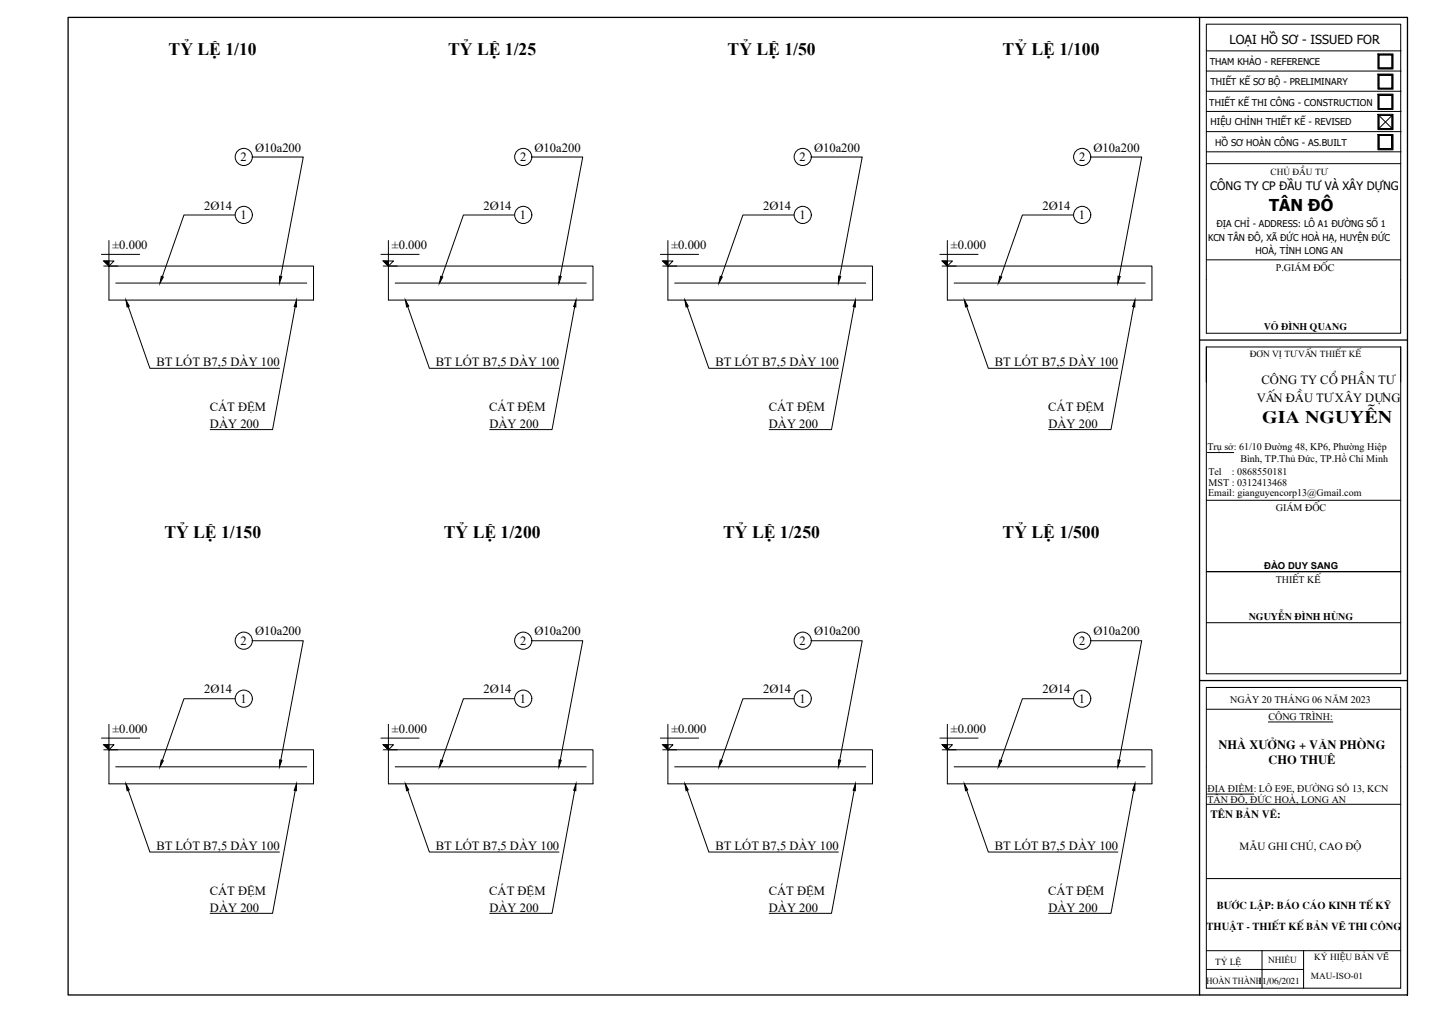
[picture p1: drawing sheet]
<svg xmlns="http://www.w3.org/2000/svg" width="420mm" height="297mm" viewBox="0 0 420 297" stroke-linecap="round" stroke-linejoin="round" font-family="sans-serif">
<!-- layer: 56.Tp_net betong -->
<path d="M32 78.1h60v10h-60zM114 78.1h60v10h-60zM196 78.1h60v10h-60zM278 78.1h60v10h-60zM32 220.1h60v10h-60zM114 220.1h60v10h-60zM196 220.1h60v10h-60zM278 220.1h60v10h-60z" fill="none" stroke="#000" stroke-width=".3"/>
<!-- layer: 10.TP_Thep chu -->
<path d="M34 83.1h56M116 83.1h56M198 83.1h56M280 83.1h56M34 225.1h56M116 225.1h56M198 225.1h56M280 225.1h56" fill="none" stroke="#000" stroke-width=".29"/>
<!-- layer: 42.Tp_M learder -->
<g fill="none" stroke="#000" stroke-width=".29">
<path d="M37.6 90l6.4 18.1h38M86.6 90.1l-6.6 36h-18.3M119.6 90l6.4 18.1h38M168.6 90.1l-6.6 36h-18.3M201.6 90l6.4 18.1h38M250.6 90.1l-6.6 36h-18.3M283.6 90l6.4 18.1h38M332.6 90.1l-6.6 36h-18.3M37.6 232l6.4 18.1h38M86.6 232.1l-6.6 36h-18.3M119.6 232l6.4 18.1h38M168.6 232.1l-6.6 36h-18.3"/>
<path d="M201.6 232l6.4 18.1h38M250.6 232.1l-6.6 36h-18.3M283.6 232l6.4 18.1h38M332.6 232.1l-6.6 36h-18.3"/>
<circle cx="71.5" cy="46.1" r="2.52"/>
<circle cx="153.5" cy="46.1" r="2.52"/>
<circle cx="235.5" cy="46.1" r="2.52"/>
<circle cx="317.5" cy="46.1" r="2.52"/>
<circle cx="71.5" cy="63.1" r="2.52"/>
<circle cx="153.5" cy="63.1" r="2.52"/>
<circle cx="235.5" cy="63.1" r="2.52"/>
<circle cx="317.5" cy="63.1" r="2.52"/>
<circle cx="71.5" cy="188.1" r="2.52"/>
<circle cx="153.5" cy="188.1" r="2.52"/>
<circle cx="235.5" cy="188.1" r="2.52"/>
<circle cx="317.5" cy="188.1" r="2.52"/>
<circle cx="71.5" cy="205.1" r="2.52"/>
<circle cx="153.5" cy="205.1" r="2.52"/>
<circle cx="235.5" cy="205.1" r="2.52"/>
<circle cx="317.5" cy="205.1" r="2.52"/>
</g>
<!-- layer: 0 -->
<g fill="#000" stroke="#000" stroke-width=".29">
<path d="M47.3 81.1l.6 .2-1 1.8zM82 81.1l.7 .1-.7 1.9zM129.3 81.1l.6 .2-1 1.8zM164 81.1l.7 .1-.7 1.9zM211.3 81.1l.6 .2-1 1.8zM246 81.1l.7 .1-.7 1.9zM293.3 81.1l.6 .2-1 1.8zM328 81.1l.7 .1-.7 1.9zM47.3 223.1l.6 .2-1 1.8zM82 223l.7 .2-.7 1.9zM129.3 223.1l.6 .2-1 1.8zM164 223l.7 .2-.7 1.9z"/>
<path d="M211.3 223.1l.6 .2-1 1.8zM246 223l.7 .2-.7 1.9zM293.3 223.1l.6 .2-1 1.8zM328 223l.7 .2-.7 1.9z"/>
</g>
<g fill="none" stroke="#000" stroke-width=".29">
<path d="M74 46.1h15l-6.6 35M156 46.1h15l-6.6 35M238 46.1h15l-6.6 35M320 46.1h15l-6.6 35M69 63.1h-15l-6.4 18.1M151 63.1h-15l-6.4 18.1M233 63.1h-15l-6.4 18.1M315 63.1h-15l-6.4 18.1M74 188.1h15l-6.6 35M156 188.1h15l-6.6 35M238 188.1h15l-6.6 35M320 188.1h15l-6.6 35"/>
<path d="M69 205.1h-15l-6.4 18.1M151 205.1h-15l-6.4 18.1M233 205.1h-15l-6.4 18.1M315 205.1h-15l-6.4 18.1"/>
</g>
<!-- layer: 42.Tp_M learder -->
<g fill="#000" stroke="#000" stroke-width=".29">
<path d="M37 88.1l.9 1.8-.6 .2zM87 88.1v2l-.7-.1zM119 88.1l.9 1.8-.6 .2zM169 88.1v2l-.7-.1zM201 88.1l.9 1.8-.6 .2zM251 88.1v2l-.7-.1zM283 88.1l.9 1.8-.6 .2zM333 88.1v2l-.7-.1zM37 230.1l.9 1.7-.6 .3zM87 230.1v2l-.7-.1zM119 230.1l.9 1.7-.6 .3zM169 230.1v2l-.7-.1z"/>
<path d="M201 230.1l.9 1.7-.6 .3zM251 230.1v2l-.7-.1zM283 230.1l.9 1.7-.6 .3zM333 230.1v2l-.7-.1z"/>
</g>
<!-- layer: 1.Tp_dim -->
<g fill="none" stroke="#000" stroke-width=".29">
<path d="M353.9 14.9h57.2M404.3 15.8h4.4v4.5h-4.4zM404.5 16.1h4v3.9h-4zM404.5 16.1v3.9h4v-3.9h-4h4v3.9h-4zM353.9 20.9h57.2M353.9 26.8h57.2M353.9 32.7h57.2M353.9 38.6h57.2M404.3 21.7h4.4v4.5h-4.4zM404.3 27.6h4.4v4.5h-4.4zM404.3 33.6h4.4v4.4h-4.4zM404.3 39.5h4.4v4.5h-4.4z"/>
<path d="M404.5 22h4v3.9h-4zM404.5 22v3.9h4v-3.9h-4h4v3.9h-4zM404.5 27.9h4v4h-4zM404.5 27.9v4h4v-4h-4h4v4h-4zM404.5 33.9h4v3.8h-4zM404.5 33.9v3.8h4v-3.8h-4h4v3.8h-4zM404.5 39.7h4v4h-4v-4h4v4h-4v-4v4h4v-4zM404.5 33.9l4 3.8M408.5 33.9l-4 3.8M353.9 44.6h57.2M29.8 74.7h11.2M30.4 76.6h3l-1.4 1.5z"/>
<path d="M30.4 78.1h4.1M32 70.6v7.5M111.8 74.7h11.2M112.4 76.6h3l-1.4 1.5zM112.4 78.1h4.1M114 70.6v7.5M193.8 74.7h11.2M194.4 76.6h3l-1.4 1.5zM194.4 78.1h4.1M196 70.6v7.5M275.8 74.7h11.2M276.4 76.6h3l-1.4 1.5z"/>
<path d="M276.4 78.1h4.1M278 70.6v7.5M29.8 216.6h11.2M30.4 218.6h3l-1.4 1.5zM32 212.6v7.5M111.8 216.6h11.2M112.4 218.6h3l-1.4 1.5zM114 212.6v7.5M193.8 216.6h11.2M194.4 218.6h3l-1.4 1.5zM196 212.6v7.5M275.8 216.6h11.2"/>
<path d="M276.4 218.6h3l-1.4 1.5zM278 212.6v7.5M30.4 220.1h4.1M112.4 220.1h4.1M194.4 220.1h4.1M276.4 220.1h4.1"/>
</g>
<!-- layer: 3.TP_Hatch -->
<path d="M30.4 76.6h1.6v1.5zM112.4 76.6h1.6v1.5zM194.4 76.6h1.6v1.5zM276.4 76.6h1.6v1.5zM30.4 218.6h1.6v1.5zM112.4 218.6h1.6v1.5zM194.4 218.6h1.6v1.5zM276.4 218.6h1.6v1.5z" fill="#000" stroke="#000" stroke-width=".29"/>
<!-- layer: 6.TP_Tex tNote -->
<path d="M354.2 132.8h7.8M372.2 211.9h18.9M354.3 233.1h13.5" fill="none" stroke="#000" stroke-width=".29"/>
<!-- layer: 20.TP_Khung ten -->
<path d="M20 5.1h393v286.9h-393zM352 5.1v286.9M352 99.8h61M352 199.8h61" fill="none" stroke="#000" stroke-width=".38"/>
<!-- layer: 5.TP_net thay -->
<g fill="none" stroke="#000" stroke-width=".3">
<path d="M353.9 7.1h57.1v90.7h-57.1zM353.9 48h57.1M353.9 76.3h57.1M353.9 101.8h57.1v96h-57.1v-96v10.3M353.9 146.8h57.1M353.9 167.8h57.1M353.9 182.8h57.1M353.9 201.8h57.1v88.3h-57.1zM353.9 208.2h57.1M353.9 236.1h57.1M353.9 257.9h57.1M353.9 279h57.1"/>
<path d="M370.3 279v11.1M382.5 279v11.1M353.9 284.6h28.6"/>
</g>
<!-- layer: KHUNGIN -->
<path d="M411 101.8v10.3" fill="none" stroke="#000" stroke-width=".29"/>
<g font-size="5.2">
<text x="49.5" y="16.1">TỶ LỆ 1/10</text>
<text x="131.5" y="16.1">TỶ LỆ 1/25</text>
<text x="213.5" y="16.1">TỶ LỆ 1/50</text>
<text x="294.2" y="16.1">TỶ LỆ 1/100</text>
<text x="48.2" y="158.1">TỶ LỆ 1/150</text>
<text x="130.2" y="158.1">TỶ LỆ 1/200</text>
<text x="212.2" y="158.1">TỶ LỆ 1/250</text>
<text x="294.2" y="158.1">TỶ LỆ 1/500</text>
</g>
<text font-size="5.1" x="370.3" y="124.3">GIA NGUYÔN</text>
<text font-size="4.8" x="372.4" y="61.9">TÂN ĐÔ</text>
<g font-size="3.7">
<text x="360.8" y="12.9">LOẠI HỒ SƠ - ISSUED FOR</text>
<text x="70.6" y="47.3">2</text>
<text x="74.8" y="44.5">Ø10a200</text>
<text x="152.6" y="47.3">2</text>
<text x="156.8" y="44.5">Ø10a200</text>
<text x="234.6" y="47.3">2</text>
<text x="238.8" y="44.5">Ø10a200</text>
<text x="316.6" y="47.3">2</text>
<text x="320.8" y="44.5">Ø10a200</text>
<text x="59.9" y="61.5">2Ø14</text>
<text x="70.6" y="64.3">1</text>
<text x="141.9" y="61.5">2Ø14</text>
<text x="152.6" y="64.3">1</text>
<text x="223.9" y="61.5">2Ø14</text>
<text x="234.6" y="64.3">1</text>
<text x="305.9" y="61.5">2Ø14</text>
<text x="316.6" y="64.3">1</text>
<text x="33" y="73.1">±0.000</text>
<text x="115" y="73.1">±0.000</text>
<text x="197" y="73.1">±0.000</text>
<text x="279" y="73.1">±0.000</text>
<text x="45.9" y="107.5">BT LÓT B7,5 DÀY 100</text>
<text x="127.9" y="107.5">BT LÓT B7,5 DÀY 100</text>
<text x="209.9" y="107.5">BT LÓT B7,5 DÀY 100</text>
<text x="291.9" y="107.5">BT LÓT B7,5 DÀY 100</text>
<text x="370.2" y="112.6">c«ng ty Cæ PHÇN T¦</text>
<text x="368.8" y="117.9">VÊN §ÇU T¦ x©y dùng</text>
<text x="61.6" y="120.7">CÁT ĐỆM</text>
<text x="61.6" y="125.6">DÀY 200</text>
<text x="143.6" y="120.7">CÁT ĐỆM</text>
<text x="143.6" y="125.6">DÀY 200</text>
<text x="225.6" y="120.7">CÁT ĐỆM</text>
<text x="225.6" y="125.6">DÀY 200</text>
<text x="307.6" y="120.7">CÁT ĐỆM</text>
<text x="307.6" y="125.6">DÀY 200</text>
<text x="70.6" y="189.3">2</text>
<text x="74.8" y="186.5">Ø10a200</text>
<text x="152.6" y="189.3">2</text>
<text x="156.8" y="186.5">Ø10a200</text>
<text x="234.6" y="189.3">2</text>
<text x="238.8" y="186.5">Ø10a200</text>
<text x="316.6" y="189.3">2</text>
<text x="320.8" y="186.5">Ø10a200</text>
<text x="59.9" y="203.5">2Ø14</text>
<text x="141.9" y="203.5">2Ø14</text>
<text x="223.9" y="203.5">2Ø14</text>
<text x="305.9" y="203.5">2Ø14</text>
<text x="70.6" y="206.3">1</text>
<text x="152.6" y="206.3">1</text>
<text x="234.6" y="206.3">1</text>
<text x="316.6" y="206.3">1</text>
<text x="33" y="215">±0.000</text>
<text x="115" y="215">±0.000</text>
<text x="197" y="215">±0.000</text>
<text x="279" y="215">±0.000</text>
<text x="357.5" y="219.8">NHµ X¦ëNG + V¡N PHßNG</text>
<text x="372.2" y="224.3">CHO THU£</text>
<text x="45.9" y="249.5">BT LÓT B7,5 DÀY 100</text>
<text x="127.9" y="249.5">BT LÓT B7,5 DÀY 100</text>
<text x="209.9" y="249.5">BT LÓT B7,5 DÀY 100</text>
<text x="291.9" y="249.5">BT LÓT B7,5 DÀY 100</text>
<text x="61.6" y="262.7">CÁT ĐỆM</text>
<text x="143.6" y="262.7">CÁT ĐỆM</text>
<text x="225.6" y="262.7">CÁT ĐỆM</text>
<text x="307.6" y="262.7">CÁT ĐỆM</text>
<text x="61.6" y="267.6">DÀY 200</text>
<text x="143.6" y="267.6">DÀY 200</text>
<text x="225.6" y="267.6">DÀY 200</text>
<text x="307.6" y="267.6">DÀY 200</text>
</g>
<text font-size="3.4" x="355.1" y="55.7">CÔNG TY CP ĐẦU TƯ VÀ XÂY DỰNG</text>
<g font-size="3.2">
<text x="355.1" y="240">tªn b¶n vÏ:</text>
<text x="363.7" y="249.5">MẪU GHI CHÚ, CAO ĐỘ</text>
</g>
<g font-size="3.1">
<text x="357" y="266.7">B¦íC LËP: B¸O C¸O KINH TÕ Kü</text>
<text x="354" y="272.9">THUËT - THIÕT KÕ B¶N VÏ THI C¤NG</text>
</g>
<g font-size="3">
<text x="374.4" y="79.5">p.gi¸m ®èc</text>
<text x="354.2" y="132.2">Trụ sở: 61/10 Đường 48, KP6, Phường Hiệp</text>
<text x="363.9" y="135.5">Bình, TP.Thủ Đức, TP.Hồ Chí Minh</text>
<text x="354.5" y="139.5">Tel</text>
<text x="354.6" y="142.8">MST : 0312413468</text>
<text x="361.4" y="139.5">: 0868550181</text>
<text x="354.5" y="145.7">Email: gianguyencorp13@Gmail.com</text>
<text x="374.3" y="150.1">gi¸m ®èc</text>
<text x="374.3" y="171">THIÕT KÕ</text>
<text x="361" y="206.4">NGÀY 20 THÁNG 06 NĂM 2023</text>
<text x="372.2" y="211.4">C«NG TR×NH:</text>
<text x="354.3" y="232.4">ĐỊA ĐIỀM: LÔ E9E, ĐƯỜNG SỐ 13, KCN</text>
<text x="354.2" y="235.7">TÂN ĐÔ, ĐỨC HOÀ, LONG AN</text>
</g>
<g font-size="2.9">
<text x="370.8" y="97">vâ ®×nh quang</text>
<text x="366.4" y="181.9">nguyÔn ®×NH HïNG</text>
</g>
<g font-size="2.8">
<text x="355" y="19.2">THAM KHẢO - REFERENCE</text>
<text x="355.1" y="24.9">THIẾT KẾ SƠ BỘ - PRELIMINARY</text>
<text x="354.8" y="31">THIẾT KẾ THI CÔNG - CONSTRUCTION</text>
<text x="355.2" y="36.7">HIỆU CHỈNH THIẾT KẾ - REVISED</text>
<text x="356.5" y="42.9">HỒ SƠ HOÀN CÔNG - AS.BUILT</text>
<text x="354.5" y="70.6">KCN TÂN ĐÔ, XÃ ĐỨC HOÀ HẠ, HUYỆN ĐỨC</text>
<text x="356.9" y="66.6">ĐỊA CHỈ - ADDRESS: LÔ A1 ĐƯỜNG SỐ 1</text>
<text x="368.4" y="74.5">HOÀ, TỈNH LONG AN</text>
<text x="370.9" y="166.9">ĐÀO DUY SANG</text>
</g>
<g font-size="2.7">
<text x="372.8" y="51.3">CHñ §ÇU T¦</text>
<text x="366.7" y="104.8">§¥N VÞ T¦ VÊN THIÕT KÕ</text>
<text x="385.6" y="281.8">Ký HIÖU B¶N VÏ</text>
<text x="356.5" y="283.2">Tû LÖ</text>
<text x="372.1" y="282.7">NHIỀU</text>
<text x="384.6" y="287.2">MAU-ISO-01</text>
<text x="353.9" y="288.7">hoµn thµnh</text>
<text x="369" y="288.7">11/06/2021</text>
</g>
</svg>
